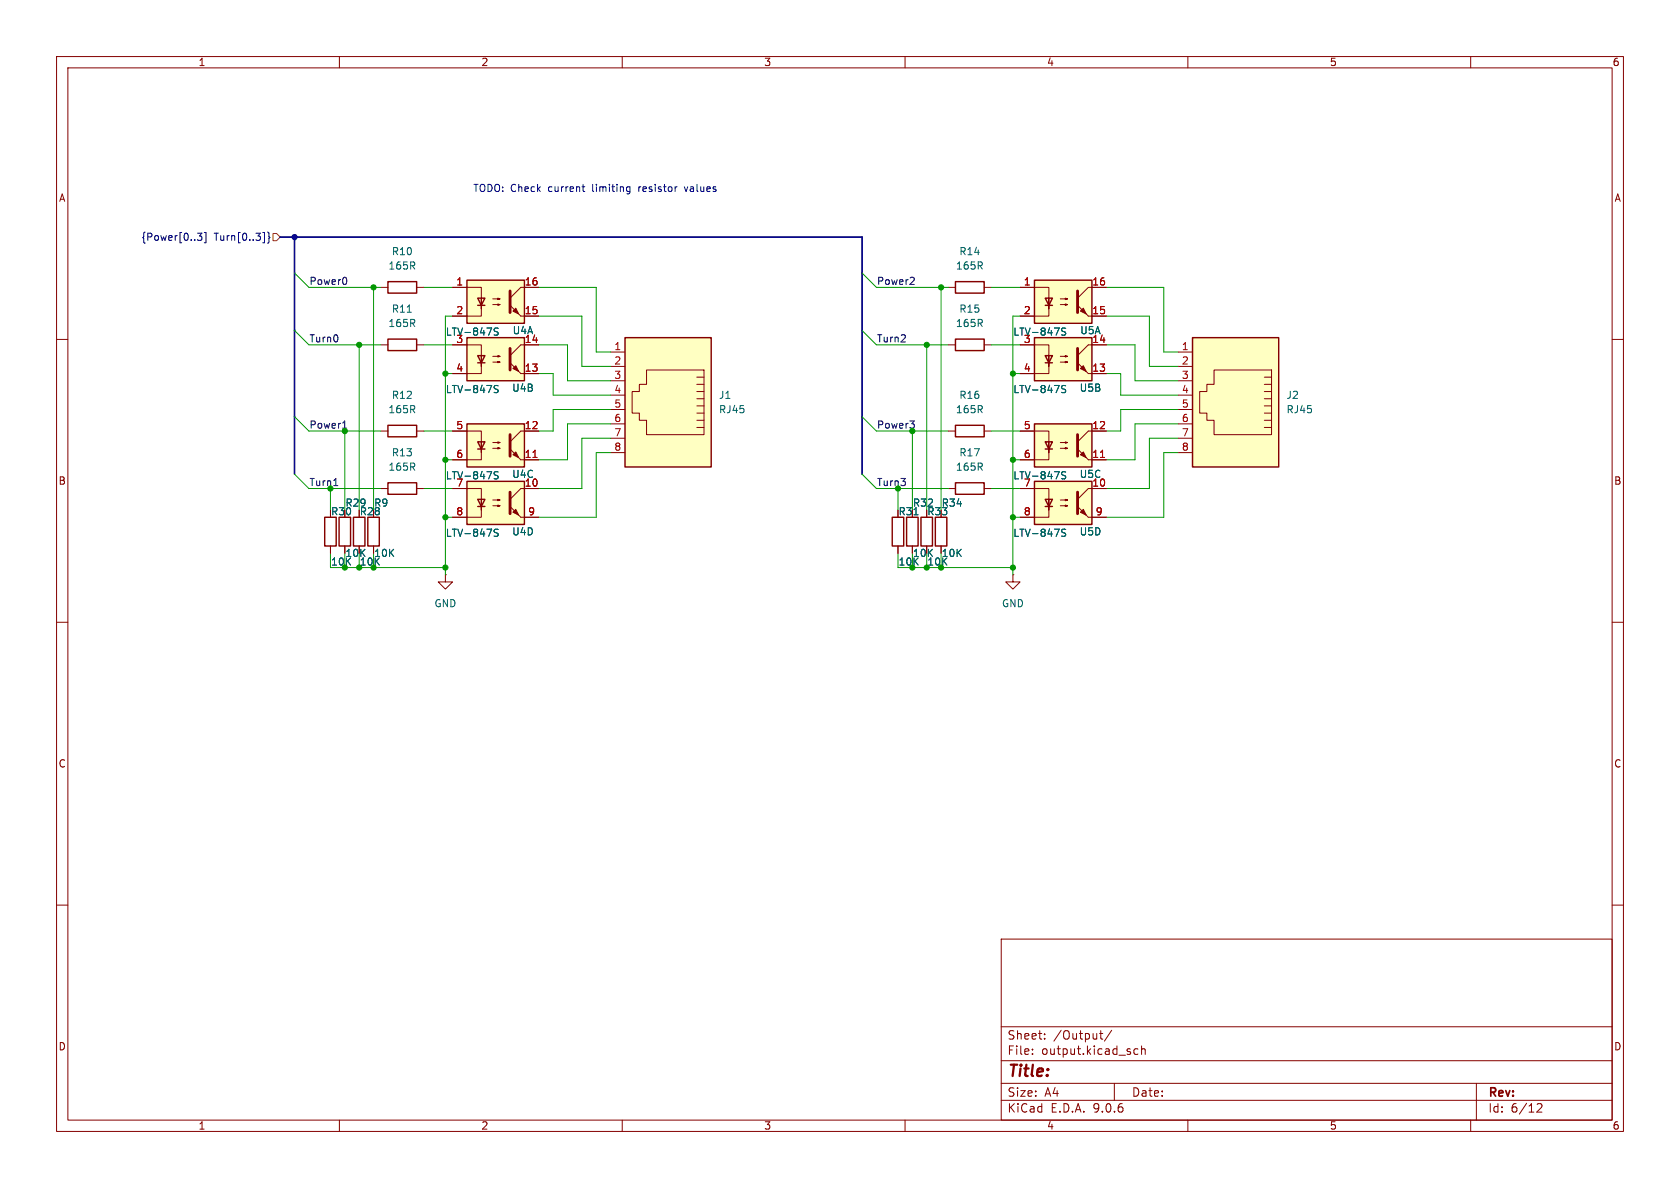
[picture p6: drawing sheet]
(kicad_sch
 (version 20250114)
 (generator "eeschema")
 (generator_version "9.0")
 (paper "A4")
 (lib_symbols
  (symbol "Connector:RJ45"
   (pin_names
    (offset 1.016)) (exclude_from_sim no) (in_bom yes) (on_board yes)
   (property "Reference" "J" (at -5.08 13.97 0) (effects (font (size 1.27 1.27)) (justify right)))
   (property "Value" "RJ45" (at 2.54 13.97 0) (effects (font (size 1.27 1.27)) (justify left)))
   (property "Footprint" "" (at 0 0.635 90) (effects (font (size 1.27 1.27)) (hide yes)))
   (property "Datasheet" "~" (at 0 0.635 90) (effects (font (size 1.27 1.27)) (hide yes)))
   (property "Description" "RJ connector, 8P8C (8 positions 8 connected)" (at 0 0 0) (effects (font (size 1.27 1.27)) (hide yes)))
   (symbol "RJ45_0_1"
    (polyline (pts (xy -6.35 1.905) (xy -5.08 1.905) (xy -5.08 1.905)) (stroke (width 0) (type default)) (fill (type none)))
    (polyline (pts (xy -6.35 0.635) (xy -5.08 0.635) (xy -5.08 0.635)) (stroke (width 0) (type default)) (fill (type none)))
    (polyline (pts (xy -6.35 -0.635) (xy -5.08 -0.635) (xy -5.08 -0.635)) (stroke (width 0) (type default)) (fill (type none)))
    (polyline (pts (xy -6.35 -1.905) (xy -5.08 -1.905) (xy -5.08 -1.905)) (stroke (width 0) (type default)) (fill (type none)))
    (polyline (pts (xy -6.35 -3.175) (xy -5.08 -3.175) (xy -5.08 -3.175)) (stroke (width 0) (type default)) (fill (type none)))
    (polyline (pts (xy -6.35 -4.445) (xy -6.35 6.985) (xy 3.81 6.985) (xy 3.81 4.445) (xy 5.08 4.445) (xy 5.08 3.175) (xy 6.35 3.175) (xy 6.35 -0.635) (xy 5.08 -0.635) (xy 5.08 -1.905) (xy 3.81 -1.905) (xy 3.81 -4.445) (xy -6.35 -4.445) (xy -6.35 -4.445)) (stroke (width 0) (type default)) (fill (type none)))
    (polyline (pts (xy -5.08 5.715) (xy -6.35 5.715)) (stroke (width 0) (type default)) (fill (type none)))
    (polyline (pts (xy -5.08 4.445) (xy -6.35 4.445)) (stroke (width 0) (type default)) (fill (type none)))
    (polyline (pts (xy -5.08 3.175) (xy -6.35 3.175) (xy -6.35 3.175)) (stroke (width 0) (type default)) (fill (type none)))
    (rectangle (start 7.62 12.7) (end -7.62 -10.16) (stroke (width 0.254) (type default)) (fill (type background))))
   (symbol "RJ45_1_1"
    (pin passive line (at 10.16 10.16 180) (length 2.54) (name "~" (effects (font (size 1.27 1.27)))) (number "8" (effects (font (size 1.27 1.27)))))
    (pin passive line (at 10.16 7.62 180) (length 2.54) (name "~" (effects (font (size 1.27 1.27)))) (number "7" (effects (font (size 1.27 1.27)))))
    (pin passive line (at 10.16 5.08 180) (length 2.54) (name "~" (effects (font (size 1.27 1.27)))) (number "6" (effects (font (size 1.27 1.27)))))
    (pin passive line (at 10.16 2.54 180) (length 2.54) (name "~" (effects (font (size 1.27 1.27)))) (number "5" (effects (font (size 1.27 1.27)))))
    (pin passive line (at 10.16 0 180) (length 2.54) (name "~" (effects (font (size 1.27 1.27)))) (number "4" (effects (font (size 1.27 1.27)))))
    (pin passive line (at 10.16 -2.54 180) (length 2.54) (name "~" (effects (font (size 1.27 1.27)))) (number "3" (effects (font (size 1.27 1.27)))))
    (pin passive line (at 10.16 -5.08 180) (length 2.54) (name "~" (effects (font (size 1.27 1.27)))) (number "2" (effects (font (size 1.27 1.27)))))
    (pin passive line (at 10.16 -7.62 180) (length 2.54) (name "~" (effects (font (size 1.27 1.27)))) (number "1" (effects (font (size 1.27 1.27))))))
   (embedded_fonts no))
  (symbol "Device:R"
   (pin_numbers (hide yes))
   (pin_names
    (offset 0)) (exclude_from_sim no) (in_bom yes) (on_board yes)
   (property "Reference" "R" (at 2.032 0 90) (effects (font (size 1.27 1.27))))
   (property "Value" "R" (at 0 0 90) (effects (font (size 1.27 1.27))))
   (property "Footprint" "" (at -1.778 0 90) (effects (font (size 1.27 1.27)) (hide yes)))
   (property "Datasheet" "~" (at 0 0 0) (effects (font (size 1.27 1.27)) (hide yes)))
   (property "Description" "Resistor" (at 0 0 0) (effects (font (size 1.27 1.27)) (hide yes)))
   (symbol "R_0_1"
    (rectangle (start -1.016 -2.54) (end 1.016 2.54) (stroke (width 0.254) (type default)) (fill (type none))))
   (symbol "R_1_1"
    (pin passive line (at 0 3.81 270) (length 1.27) (name "~" (effects (font (size 1.27 1.27)))) (number "1" (effects (font (size 1.27 1.27)))))
    (pin passive line (at 0 -3.81 90) (length 1.27) (name "~" (effects (font (size 1.27 1.27)))) (number "2" (effects (font (size 1.27 1.27))))))
   (embedded_fonts no))
  (symbol "Isolator:LTV-847S"
   (pin_names
    (offset 1.016)) (exclude_from_sim no) (in_bom yes) (on_board yes)
   (property "Reference" "U" (at -3.81 5.08 0) (effects (font (size 1.27 1.27))))
   (property "Value" "LTV-847S" (at 0 -5.08 0) (effects (font (size 1.27 1.27))))
   (property "Footprint" "Package_DIP:SMDIP-16_W9.53mm" (at 0 -7.62 0) (effects (font (size 1.27 1.27)) (hide yes)))
   (property "Datasheet" "http://www.us.liteon.com/downloads/LTV-817-827-847.PDF" (at -15.24 11.43 0) (effects (font (size 1.27 1.27)) (hide yes)))
   (property "Description" "DC Optocoupler, Vce 35V, CTR 50%, SMDIP-16" (at 0 0 0) (effects (font (size 1.27 1.27)) (hide yes)))
   (symbol "LTV-847S_0_1"
    (rectangle (start -5.08 3.81) (end 5.08 -3.81) (stroke (width 0.254) (type default)) (fill (type background)))
    (polyline (pts (xy -5.08 2.54) (xy -2.54 2.54) (xy -2.54 -1.27) (xy -2.54 0.635)) (stroke (width 0) (type default)) (fill (type none)))
    (polyline (pts (xy -3.175 -0.635) (xy -1.905 -0.635)) (stroke (width 0.254) (type default)) (fill (type none)))
    (polyline (pts (xy -2.54 -0.635) (xy -2.54 -2.54) (xy -5.08 -2.54)) (stroke (width 0) (type default)) (fill (type none)))
    (polyline (pts (xy -2.54 -0.635) (xy -3.175 0.635) (xy -1.905 0.635) (xy -2.54 -0.635)) (stroke (width 0.254) (type default)) (fill (type none)))
    (polyline (pts (xy -0.508 0.508) (xy 0.762 0.508) (xy 0.381 0.381) (xy 0.381 0.635) (xy 0.762 0.508)) (stroke (width 0) (type default)) (fill (type none)))
    (polyline (pts (xy -0.508 -0.508) (xy 0.762 -0.508) (xy 0.381 -0.635) (xy 0.381 -0.381) (xy 0.762 -0.508)) (stroke (width 0) (type default)) (fill (type none)))
    (polyline (pts (xy 2.54 1.905) (xy 2.54 -1.905)) (stroke (width 0.508) (type default)) (fill (type none)))
    (polyline (pts (xy 2.54 0.635) (xy 4.445 2.54)) (stroke (width 0) (type default)) (fill (type none)))
    (polyline (pts (xy 3.048 -1.651) (xy 3.556 -1.143) (xy 4.064 -2.159) (xy 3.048 -1.651)) (stroke (width 0) (type default)) (fill (type outline)))
    (polyline (pts (xy 4.445 2.54) (xy 5.08 2.54)) (stroke (width 0) (type default)) (fill (type none)))
    (polyline (pts (xy 4.445 -2.54) (xy 2.54 -0.635)) (stroke (width 0) (type default)) (fill (type outline)))
    (polyline (pts (xy 4.445 -2.54) (xy 5.08 -2.54)) (stroke (width 0) (type default)) (fill (type none))))
   (symbol "LTV-847S_1_1"
    (pin passive line (at -7.62 2.54 0) (length 2.54) (name "~" (effects (font (size 1.27 1.27)))) (number "1" (effects (font (size 1.27 1.27)))))
    (pin passive line (at -7.62 -2.54 0) (length 2.54) (name "~" (effects (font (size 1.27 1.27)))) (number "2" (effects (font (size 1.27 1.27)))))
    (pin passive line (at 7.62 2.54 180) (length 2.54) (name "~" (effects (font (size 1.27 1.27)))) (number "16" (effects (font (size 1.27 1.27)))))
    (pin passive line (at 7.62 -2.54 180) (length 2.54) (name "~" (effects (font (size 1.27 1.27)))) (number "15" (effects (font (size 1.27 1.27))))))
   (symbol "LTV-847S_2_1"
    (pin passive line (at -7.62 2.54 0) (length 2.54) (name "~" (effects (font (size 1.27 1.27)))) (number "3" (effects (font (size 1.27 1.27)))))
    (pin passive line (at -7.62 -2.54 0) (length 2.54) (name "~" (effects (font (size 1.27 1.27)))) (number "4" (effects (font (size 1.27 1.27)))))
    (pin passive line (at 7.62 2.54 180) (length 2.54) (name "~" (effects (font (size 1.27 1.27)))) (number "14" (effects (font (size 1.27 1.27)))))
    (pin passive line (at 7.62 -2.54 180) (length 2.54) (name "~" (effects (font (size 1.27 1.27)))) (number "13" (effects (font (size 1.27 1.27))))))
   (symbol "LTV-847S_3_1"
    (pin passive line (at -7.62 2.54 0) (length 2.54) (name "~" (effects (font (size 1.27 1.27)))) (number "5" (effects (font (size 1.27 1.27)))))
    (pin passive line (at -7.62 -2.54 0) (length 2.54) (name "~" (effects (font (size 1.27 1.27)))) (number "6" (effects (font (size 1.27 1.27)))))
    (pin passive line (at 7.62 2.54 180) (length 2.54) (name "~" (effects (font (size 1.27 1.27)))) (number "12" (effects (font (size 1.27 1.27)))))
    (pin passive line (at 7.62 -2.54 180) (length 2.54) (name "~" (effects (font (size 1.27 1.27)))) (number "11" (effects (font (size 1.27 1.27))))))
   (symbol "LTV-847S_4_1"
    (pin passive line (at -7.62 2.54 0) (length 2.54) (name "~" (effects (font (size 1.27 1.27)))) (number "7" (effects (font (size 1.27 1.27)))))
    (pin passive line (at -7.62 -2.54 0) (length 2.54) (name "~" (effects (font (size 1.27 1.27)))) (number "8" (effects (font (size 1.27 1.27)))))
    (pin passive line (at 7.62 2.54 180) (length 2.54) (name "~" (effects (font (size 1.27 1.27)))) (number "10" (effects (font (size 1.27 1.27)))))
    (pin passive line (at 7.62 -2.54 180) (length 2.54) (name "~" (effects (font (size 1.27 1.27)))) (number "9" (effects (font (size 1.27 1.27))))))
   (embedded_fonts no))
  (symbol "power:GND"
   (power)
   (pin_numbers (hide yes))
   (pin_names
    (offset 0) (hide yes)) (exclude_from_sim no) (in_bom yes) (on_board yes)
   (property "Reference" "#PWR" (at 0 -6.35 0) (effects (font (size 1.27 1.27)) (hide yes)))
   (property "Value" "GND" (at 0 -3.81 0) (effects (font (size 1.27 1.27))))
   (property "Footprint" "" (at 0 0 0) (effects (font (size 1.27 1.27)) (hide yes)))
   (property "Datasheet" "" (at 0 0 0) (effects (font (size 1.27 1.27)) (hide yes)))
   (property "Description" "Power symbol creates a global label with name \"GND\" , ground" (at 0 0 0) (effects (font (size 1.27 1.27)) (hide yes)))
   (symbol "GND_0_1"
    (polyline (pts (xy 0 0) (xy 0 -1.27) (xy 1.27 -1.27) (xy 0 -2.54) (xy -1.27 -1.27) (xy 0 -1.27)) (stroke (width 0) (type default)) (fill (type none))))
   (symbol "GND_1_1"
    (pin power_in line (at 0 0 270) (length 0) (name "~" (effects (font (size 1.27 1.27)))) (number "1" (effects (font (size 1.27 1.27))))))
   (embedded_fonts no)))
 (text "TODO: Check current limiting resistor values"
  (exclude_from_sim no)
  (at 83.566 33.528 0)
  (effects (font (size 1.27 1.27)) (justify left)))
 (junction
  (at 66.04 100.33)
  (diameter 0)
  (color 0 0 0 0))
 (junction
  (at 66.04 50.8)
  (diameter 0)
  (color 0 0 0 0))
 (junction
  (at 179.07 81.28)
  (diameter 0)
  (color 0 0 0 0))
 (junction
  (at 60.96 100.33)
  (diameter 0)
  (color 0 0 0 0))
 (junction
  (at 78.74 100.33)
  (diameter 0)
  (color 0 0 0 0))
 (junction
  (at 58.42 86.36)
  (diameter 0)
  (color 0 0 0 0))
 (junction
  (at 179.07 100.33)
  (diameter 0)
  (color 0 0 0 0))
 (junction
  (at 78.74 81.28)
  (diameter 0)
  (color 0 0 0 0))
 (junction
  (at 166.37 50.8)
  (diameter 0)
  (color 0 0 0 0))
 (junction
  (at 163.83 60.96)
  (diameter 0)
  (color 0 0 0 0))
 (junction
  (at 158.75 86.36)
  (diameter 0)
  (color 0 0 0 0))
 (junction
  (at 179.07 66.04)
  (diameter 0)
  (color 0 0 0 0))
 (junction
  (at 179.07 91.44)
  (diameter 0)
  (color 0 0 0 0))
 (junction
  (at 166.37 100.33)
  (diameter 0)
  (color 0 0 0 0))
 (junction
  (at 63.5 100.33)
  (diameter 0)
  (color 0 0 0 0))
 (junction
  (at 78.74 91.44)
  (diameter 0)
  (color 0 0 0 0))
 (junction
  (at 78.74 66.04)
  (diameter 0)
  (color 0 0 0 0))
 (junction
  (at 161.29 76.2)
  (diameter 0)
  (color 0 0 0 0))
 (junction
  (at 163.83 100.33)
  (diameter 0)
  (color 0 0 0 0))
 (junction
  (at 60.96 76.2)
  (diameter 0)
  (color 0 0 0 0))
 (junction
  (at 63.5 60.96)
  (diameter 0)
  (color 0 0 0 0))
 (junction
  (at 52.07 41.91)
  (diameter 0)
  (color 0 0 0 0))
 (junction
  (at 161.29 100.33)
  (diameter 0)
  (color 0 0 0 0))
 (bus_entry
  (at 52.07 83.82)
  (size 2.54 2.54)
  (stroke (width 0) (type default)))
 (bus_entry
  (at 152.4 48.26)
  (size 2.54 2.54)
  (stroke (width 0) (type default)))
 (bus_entry
  (at 152.4 58.42)
  (size 2.54 2.54)
  (stroke (width 0) (type default)))
 (bus_entry
  (at 152.4 73.66)
  (size 2.54 2.54)
  (stroke (width 0) (type default)))
 (bus_entry
  (at 52.07 73.66)
  (size 2.54 2.54)
  (stroke (width 0) (type default)))
 (bus_entry
  (at 152.4 83.82)
  (size 2.54 2.54)
  (stroke (width 0) (type default)))
 (bus_entry
  (at 52.07 48.26)
  (size 2.54 2.54)
  (stroke (width 0) (type default)))
 (bus_entry
  (at 52.07 58.42)
  (size 2.54 2.54)
  (stroke (width 0) (type default)))
 (wire
  (pts (xy 105.41 62.23) (xy 105.41 50.8))
  (stroke (width 0) (type default)))
 (wire
  (pts (xy 97.79 72.39) (xy 107.95 72.39))
  (stroke (width 0) (type default)))
 (wire
  (pts (xy 198.12 69.85) (xy 198.12 66.04))
  (stroke (width 0) (type default)))
 (wire
  (pts (xy 200.66 74.93) (xy 200.66 81.28))
  (stroke (width 0) (type default)))
 (wire
  (pts (xy 95.25 91.44) (xy 105.41 91.44))
  (stroke (width 0) (type default)))
 (wire
  (pts (xy 107.95 67.31) (xy 100.33 67.31))
  (stroke (width 0) (type default)))
 (bus
  (pts (xy 52.07 48.26) (xy 52.07 58.42))
  (stroke (width 0) (type default)))
 (wire
  (pts (xy 66.04 50.8) (xy 66.04 90.17))
  (stroke (width 0) (type default)))
 (wire
  (pts (xy 163.83 60.96) (xy 163.83 90.17))
  (stroke (width 0) (type default)))
 (bus
  (pts (xy 152.4 41.91) (xy 52.07 41.91))
  (stroke (width 0) (type default)))
 (wire
  (pts (xy 54.61 60.96) (xy 63.5 60.96))
  (stroke (width 0) (type default)))
 (wire
  (pts (xy 166.37 100.33) (xy 179.07 100.33))
  (stroke (width 0) (type default)))
 (wire
  (pts (xy 100.33 60.96) (xy 95.25 60.96))
  (stroke (width 0) (type default)))
 (wire
  (pts (xy 161.29 97.79) (xy 161.29 100.33))
  (stroke (width 0) (type default)))
 (wire
  (pts (xy 107.95 62.23) (xy 105.41 62.23))
  (stroke (width 0) (type default)))
 (wire
  (pts (xy 63.5 60.96) (xy 63.5 90.17))
  (stroke (width 0) (type default)))
 (wire
  (pts (xy 95.25 81.28) (xy 100.33 81.28))
  (stroke (width 0) (type default)))
 (wire
  (pts (xy 195.58 60.96) (xy 200.66 60.96))
  (stroke (width 0) (type default)))
 (wire
  (pts (xy 179.07 55.88) (xy 179.07 66.04))
  (stroke (width 0) (type default)))
 (wire
  (pts (xy 198.12 72.39) (xy 198.12 76.2))
  (stroke (width 0) (type default)))
 (wire
  (pts (xy 100.33 67.31) (xy 100.33 60.96))
  (stroke (width 0) (type default)))
 (wire
  (pts (xy 179.07 91.44) (xy 179.07 100.33))
  (stroke (width 0) (type default)))
 (wire
  (pts (xy 154.94 60.96) (xy 163.83 60.96))
  (stroke (width 0) (type default)))
 (wire
  (pts (xy 95.25 66.04) (xy 97.79 66.04))
  (stroke (width 0) (type default)))
 (wire
  (pts (xy 54.61 86.36) (xy 58.42 86.36))
  (stroke (width 0) (type default)))
 (wire
  (pts (xy 179.07 81.28) (xy 180.34 81.28))
  (stroke (width 0) (type default)))
 (wire
  (pts (xy 208.28 64.77) (xy 203.2 64.77))
  (stroke (width 0) (type default)))
 (wire
  (pts (xy 78.74 100.33) (xy 78.74 91.44))
  (stroke (width 0) (type default)))
 (wire
  (pts (xy 161.29 100.33) (xy 163.83 100.33))
  (stroke (width 0) (type default)))
 (wire
  (pts (xy 208.28 72.39) (xy 198.12 72.39))
  (stroke (width 0) (type default)))
 (wire
  (pts (xy 166.37 97.79) (xy 166.37 100.33))
  (stroke (width 0) (type default)))
 (wire
  (pts (xy 203.2 86.36) (xy 195.58 86.36))
  (stroke (width 0) (type default)))
 (wire
  (pts (xy 60.96 76.2) (xy 67.31 76.2))
  (stroke (width 0) (type default)))
 (wire
  (pts (xy 163.83 60.96) (xy 167.64 60.96))
  (stroke (width 0) (type default)))
 (wire
  (pts (xy 60.96 97.79) (xy 60.96 100.33))
  (stroke (width 0) (type default)))
 (bus
  (pts (xy 152.4 48.26) (xy 152.4 41.91))
  (stroke (width 0) (type default)))
 (wire
  (pts (xy 208.28 69.85) (xy 198.12 69.85))
  (stroke (width 0) (type default)))
 (wire
  (pts (xy 95.25 76.2) (xy 97.79 76.2))
  (stroke (width 0) (type default)))
 (wire
  (pts (xy 66.04 97.79) (xy 66.04 100.33))
  (stroke (width 0) (type default)))
 (wire
  (pts (xy 203.2 77.47) (xy 203.2 86.36))
  (stroke (width 0) (type default)))
 (wire
  (pts (xy 78.74 91.44) (xy 78.74 81.28))
  (stroke (width 0) (type default)))
 (wire
  (pts (xy 158.75 97.79) (xy 158.75 100.33))
  (stroke (width 0) (type default)))
 (wire
  (pts (xy 58.42 86.36) (xy 67.31 86.36))
  (stroke (width 0) (type default)))
 (wire
  (pts (xy 154.94 86.36) (xy 158.75 86.36))
  (stroke (width 0) (type default)))
 (wire
  (pts (xy 179.07 91.44) (xy 180.34 91.44))
  (stroke (width 0) (type default)))
 (wire
  (pts (xy 78.74 55.88) (xy 78.74 66.04))
  (stroke (width 0) (type default)))
 (wire
  (pts (xy 74.93 50.8) (xy 80.01 50.8))
  (stroke (width 0) (type default)))
 (wire
  (pts (xy 97.79 66.04) (xy 97.79 69.85))
  (stroke (width 0) (type default)))
 (wire
  (pts (xy 58.42 100.33) (xy 60.96 100.33))
  (stroke (width 0) (type default)))
 (wire
  (pts (xy 154.94 50.8) (xy 166.37 50.8))
  (stroke (width 0) (type default)))
 (wire
  (pts (xy 205.74 80.01) (xy 205.74 91.44))
  (stroke (width 0) (type default)))
 (wire
  (pts (xy 200.66 67.31) (xy 200.66 60.96))
  (stroke (width 0) (type default)))
 (wire
  (pts (xy 166.37 50.8) (xy 167.64 50.8))
  (stroke (width 0) (type default)))
 (wire
  (pts (xy 78.74 101.6) (xy 78.74 100.33))
  (stroke (width 0) (type default)))
 (wire
  (pts (xy 74.93 86.36) (xy 80.01 86.36))
  (stroke (width 0) (type default)))
 (wire
  (pts (xy 208.28 80.01) (xy 205.74 80.01))
  (stroke (width 0) (type default)))
 (wire
  (pts (xy 107.95 80.01) (xy 105.41 80.01))
  (stroke (width 0) (type default)))
 (wire
  (pts (xy 74.93 76.2) (xy 80.01 76.2))
  (stroke (width 0) (type default)))
 (wire
  (pts (xy 166.37 50.8) (xy 166.37 90.17))
  (stroke (width 0) (type default)))
 (wire
  (pts (xy 163.83 97.79) (xy 163.83 100.33))
  (stroke (width 0) (type default)))
 (wire
  (pts (xy 63.5 60.96) (xy 67.31 60.96))
  (stroke (width 0) (type default)))
 (wire
  (pts (xy 203.2 64.77) (xy 203.2 55.88))
  (stroke (width 0) (type default)))
 (bus
  (pts (xy 152.4 58.42) (xy 152.4 48.26))
  (stroke (width 0) (type default)))
 (wire
  (pts (xy 200.66 81.28) (xy 195.58 81.28))
  (stroke (width 0) (type default)))
 (wire
  (pts (xy 198.12 66.04) (xy 195.58 66.04))
  (stroke (width 0) (type default)))
 (wire
  (pts (xy 161.29 76.2) (xy 167.64 76.2))
  (stroke (width 0) (type default)))
 (bus
  (pts (xy 52.07 41.91) (xy 52.07 48.26))
  (stroke (width 0) (type default)))
 (wire
  (pts (xy 80.01 55.88) (xy 78.74 55.88))
  (stroke (width 0) (type default)))
 (wire
  (pts (xy 54.61 50.8) (xy 66.04 50.8))
  (stroke (width 0) (type default)))
 (wire
  (pts (xy 102.87 64.77) (xy 102.87 55.88))
  (stroke (width 0) (type default)))
 (wire
  (pts (xy 74.93 60.96) (xy 80.01 60.96))
  (stroke (width 0) (type default)))
 (wire
  (pts (xy 63.5 97.79) (xy 63.5 100.33))
  (stroke (width 0) (type default)))
 (wire
  (pts (xy 205.74 91.44) (xy 195.58 91.44))
  (stroke (width 0) (type default)))
 (wire
  (pts (xy 100.33 74.93) (xy 107.95 74.93))
  (stroke (width 0) (type default)))
 (wire
  (pts (xy 175.26 50.8) (xy 180.34 50.8))
  (stroke (width 0) (type default)))
 (wire
  (pts (xy 107.95 64.77) (xy 102.87 64.77))
  (stroke (width 0) (type default)))
 (wire
  (pts (xy 163.83 100.33) (xy 166.37 100.33))
  (stroke (width 0) (type default)))
 (wire
  (pts (xy 208.28 74.93) (xy 200.66 74.93))
  (stroke (width 0) (type default)))
 (wire
  (pts (xy 195.58 50.8) (xy 205.74 50.8))
  (stroke (width 0) (type default)))
 (wire
  (pts (xy 180.34 66.04) (xy 179.07 66.04))
  (stroke (width 0) (type default)))
 (wire
  (pts (xy 158.75 100.33) (xy 161.29 100.33))
  (stroke (width 0) (type default)))
 (wire
  (pts (xy 60.96 100.33) (xy 63.5 100.33))
  (stroke (width 0) (type default)))
 (bus
  (pts (xy 52.07 73.66) (xy 52.07 83.82))
  (stroke (width 0) (type default)))
 (wire
  (pts (xy 175.26 60.96) (xy 180.34 60.96))
  (stroke (width 0) (type default)))
 (wire
  (pts (xy 54.61 76.2) (xy 60.96 76.2))
  (stroke (width 0) (type default)))
 (wire
  (pts (xy 179.07 101.6) (xy 179.07 100.33))
  (stroke (width 0) (type default)))
 (wire
  (pts (xy 78.74 91.44) (xy 80.01 91.44))
  (stroke (width 0) (type default)))
 (bus
  (pts (xy 152.4 73.66) (xy 152.4 58.42))
  (stroke (width 0) (type default)))
 (wire
  (pts (xy 97.79 76.2) (xy 97.79 72.39))
  (stroke (width 0) (type default)))
 (wire
  (pts (xy 205.74 62.23) (xy 205.74 50.8))
  (stroke (width 0) (type default)))
 (wire
  (pts (xy 95.25 86.36) (xy 102.87 86.36))
  (stroke (width 0) (type default)))
 (wire
  (pts (xy 179.07 91.44) (xy 179.07 81.28))
  (stroke (width 0) (type default)))
 (wire
  (pts (xy 66.04 50.8) (xy 67.31 50.8))
  (stroke (width 0) (type default)))
 (wire
  (pts (xy 158.75 86.36) (xy 167.64 86.36))
  (stroke (width 0) (type default)))
 (wire
  (pts (xy 179.07 55.88) (xy 180.34 55.88))
  (stroke (width 0) (type default)))
 (wire
  (pts (xy 175.26 76.2) (xy 180.34 76.2))
  (stroke (width 0) (type default)))
 (wire
  (pts (xy 78.74 81.28) (xy 80.01 81.28))
  (stroke (width 0) (type default)))
 (wire
  (pts (xy 208.28 62.23) (xy 205.74 62.23))
  (stroke (width 0) (type default)))
 (wire
  (pts (xy 102.87 55.88) (xy 95.25 55.88))
  (stroke (width 0) (type default)))
 (wire
  (pts (xy 105.41 80.01) (xy 105.41 91.44))
  (stroke (width 0) (type default)))
 (wire
  (pts (xy 161.29 76.2) (xy 161.29 90.17))
  (stroke (width 0) (type default)))
 (wire
  (pts (xy 195.58 55.88) (xy 203.2 55.88))
  (stroke (width 0) (type default)))
 (wire
  (pts (xy 175.26 86.36) (xy 180.34 86.36))
  (stroke (width 0) (type default)))
 (wire
  (pts (xy 58.42 97.79) (xy 58.42 100.33))
  (stroke (width 0) (type default)))
 (wire
  (pts (xy 100.33 81.28) (xy 100.33 74.93))
  (stroke (width 0) (type default)))
 (wire
  (pts (xy 105.41 50.8) (xy 95.25 50.8))
  (stroke (width 0) (type default)))
 (wire
  (pts (xy 198.12 76.2) (xy 195.58 76.2))
  (stroke (width 0) (type default)))
 (wire
  (pts (xy 97.79 69.85) (xy 107.95 69.85))
  (stroke (width 0) (type default)))
 (bus
  (pts (xy 49.53 41.91) (xy 52.07 41.91))
  (stroke (width 0) (type default)))
 (wire
  (pts (xy 158.75 86.36) (xy 158.75 90.17))
  (stroke (width 0) (type default)))
 (wire
  (pts (xy 102.87 77.47) (xy 102.87 86.36))
  (stroke (width 0) (type default)))
 (wire
  (pts (xy 66.04 100.33) (xy 78.74 100.33))
  (stroke (width 0) (type default)))
 (bus
  (pts (xy 52.07 58.42) (xy 52.07 73.66))
  (stroke (width 0) (type default)))
 (bus
  (pts (xy 152.4 83.82) (xy 152.4 73.66))
  (stroke (width 0) (type default)))
 (wire
  (pts (xy 78.74 81.28) (xy 78.74 66.04))
  (stroke (width 0) (type default)))
 (wire
  (pts (xy 63.5 100.33) (xy 66.04 100.33))
  (stroke (width 0) (type default)))
 (wire
  (pts (xy 208.28 67.31) (xy 200.66 67.31))
  (stroke (width 0) (type default)))
 (wire
  (pts (xy 60.96 76.2) (xy 60.96 90.17))
  (stroke (width 0) (type default)))
 (wire
  (pts (xy 58.42 86.36) (xy 58.42 90.17))
  (stroke (width 0) (type default)))
 (wire
  (pts (xy 208.28 77.47) (xy 203.2 77.47))
  (stroke (width 0) (type default)))
 (wire
  (pts (xy 78.74 66.04) (xy 80.01 66.04))
  (stroke (width 0) (type default)))
 (wire
  (pts (xy 154.94 76.2) (xy 161.29 76.2))
  (stroke (width 0) (type default)))
 (wire
  (pts (xy 107.95 77.47) (xy 102.87 77.47))
  (stroke (width 0) (type default)))
 (wire
  (pts (xy 179.07 66.04) (xy 179.07 81.28))
  (stroke (width 0) (type default)))
 (label "Turn1"
  (at 54.61 86.36 0)
  (effects (font (size 1.27 1.27)) (justify left bottom)))
 (label "Power2"
  (at 154.94 50.8 0)
  (effects (font (size 1.27 1.27)) (justify left bottom)))
 (label "Turn0"
  (at 54.61 60.96 0)
  (effects (font (size 1.27 1.27)) (justify left bottom)))
 (label "Turn2"
  (at 154.94 60.96 0)
  (effects (font (size 1.27 1.27)) (justify left bottom)))
 (label "Power1"
  (at 54.61 76.2 0)
  (effects (font (size 1.27 1.27)) (justify left bottom)))
 (label "Turn3"
  (at 154.94 86.36 0)
  (effects (font (size 1.27 1.27)) (justify left bottom)))
 (label "Power3"
  (at 154.94 76.2 0)
  (effects (font (size 1.27 1.27)) (justify left bottom)))
 (label "Power0"
  (at 54.61 50.8 0)
  (effects (font (size 1.27 1.27)) (justify left bottom)))
 (hierarchical_label "{Power[0..3] Turn[0..3]}"
  (shape input)
  (at 49.53 41.91 180)
  (effects (font (size 1.27 1.27)) (justify right)))
 (symbol
  (lib_id "Device:R")
  (at 71.12 76.2 90)
  (unit 1)
  (exclude_from_sim no)
  (in_bom yes)
  (on_board yes)
  (dnp no)
  (fields_autoplaced yes)
  (property "Reference" "R12" (at 71.12 69.85 90) (effects (font (size 1.27 1.27))))
  (property "Value" "165R" (at 71.12 72.39 90) (effects (font (size 1.27 1.27))))
  (property "Footprint" "Resistor_SMD:R_0603_1608Metric_Pad0.98x0.95mm_HandSolder" (at 71.12 77.978 90) (effects (font (size 1.27 1.27)) (hide yes)))
  (property "Datasheet" "~" (at 71.12 76.2 0) (effects (font (size 1.27 1.27)) (hide yes)))
  (property "Description" "Resistor" (at 71.12 76.2 0) (effects (font (size 1.27 1.27)) (hide yes)))
  (pin "2")
  (pin "1"))
 (symbol
  (lib_id "Isolator:LTV-847S")
  (at 87.63 88.9 0)
  (unit 4)
  (exclude_from_sim no)
  (in_bom yes)
  (on_board yes)
  (dnp no)
  (property "Reference" "U4" (at 92.456 93.98 0) (effects (font (size 1.27 1.27))))
  (property "Value" "LTV-847S" (at 83.566 94.234 0) (effects (font (size 1.27 1.27))))
  (property "Footprint" "Package_DIP:SMDIP-16_W9.53mm" (at 87.63 96.52 0) (effects (font (size 1.27 1.27)) (hide yes)))
  (property "Datasheet" "http://www.us.liteon.com/downloads/LTV-817-827-847.PDF" (at 72.39 77.47 0) (effects (font (size 1.27 1.27)) (hide yes)))
  (property "Description" "DC Optocoupler, Vce 35V, CTR 50%, SMDIP-16" (at 87.63 88.9 0) (effects (font (size 1.27 1.27)) (hide yes)))
  (pin "7")
  (pin "10")
  (pin "1")
  (pin "13")
  (pin "11")
  (pin "8")
  (pin "14")
  (pin "4")
  (pin "16")
  (pin "2")
  (pin "12")
  (pin "9")
  (pin "3")
  (pin "15")
  (pin "5")
  (pin "6"))
 (symbol
  (lib_id "Device:R")
  (at 58.42 93.98 0)
  (unit 1)
  (exclude_from_sim no)
  (in_bom yes)
  (on_board yes)
  (dnp no)
  (property "Reference" "R30" (at 58.42 90.424 0) (effects (font (size 1.27 1.27)) (justify left)))
  (property "Value" "10K" (at 58.42 99.314 0) (effects (font (size 1.27 1.27)) (justify left)))
  (property "Footprint" "Resistor_SMD:R_0603_1608Metric_Pad0.98x0.95mm_HandSolder" (at 56.642 93.98 90) (effects (font (size 1.27 1.27)) (hide yes)))
  (property "Datasheet" "~" (at 58.42 93.98 0) (effects (font (size 1.27 1.27)) (hide yes)))
  (property "Description" "Resistor" (at 58.42 93.98 0) (effects (font (size 1.27 1.27)) (hide yes)))
  (pin "1")
  (pin "2"))
 (symbol
  (lib_id "Device:R")
  (at 161.29 93.98 0)
  (unit 1)
  (exclude_from_sim no)
  (in_bom yes)
  (on_board yes)
  (dnp no)
  (property "Reference" "R32" (at 161.29 88.9 0) (effects (font (size 1.27 1.27)) (justify left)))
  (property "Value" "10K" (at 161.29 97.79 0) (effects (font (size 1.27 1.27)) (justify left)))
  (property "Footprint" "Resistor_SMD:R_0603_1608Metric_Pad0.98x0.95mm_HandSolder" (at 159.512 93.98 90) (effects (font (size 1.27 1.27)) (hide yes)))
  (property "Datasheet" "~" (at 161.29 93.98 0) (effects (font (size 1.27 1.27)) (hide yes)))
  (property "Description" "Resistor" (at 161.29 93.98 0) (effects (font (size 1.27 1.27)) (hide yes)))
  (pin "1")
  (pin "2"))
 (symbol
  (lib_id "Isolator:LTV-847S")
  (at 187.96 78.74 0)
  (unit 3)
  (exclude_from_sim no)
  (in_bom yes)
  (on_board yes)
  (dnp no)
  (property "Reference" "U5" (at 192.786 83.82 0) (effects (font (size 1.27 1.27))))
  (property "Value" "LTV-847S" (at 183.896 84.074 0) (effects (font (size 1.27 1.27))))
  (property "Footprint" "Package_DIP:SMDIP-16_W9.53mm" (at 187.96 86.36 0) (effects (font (size 1.27 1.27)) (hide yes)))
  (property "Datasheet" "http://www.us.liteon.com/downloads/LTV-817-827-847.PDF" (at 172.72 67.31 0) (effects (font (size 1.27 1.27)) (hide yes)))
  (property "Description" "DC Optocoupler, Vce 35V, CTR 50%, SMDIP-16" (at 187.96 78.74 0) (effects (font (size 1.27 1.27)) (hide yes)))
  (pin "10")
  (pin "12")
  (pin "11")
  (pin "4")
  (pin "3")
  (pin "8")
  (pin "1")
  (pin "13")
  (pin "7")
  (pin "9")
  (pin "5")
  (pin "6")
  (pin "14")
  (pin "15")
  (pin "16")
  (pin "2"))
 (symbol
  (lib_id "Isolator:LTV-847S")
  (at 187.96 63.5 0)
  (unit 2)
  (exclude_from_sim no)
  (in_bom yes)
  (on_board yes)
  (dnp no)
  (property "Reference" "U5" (at 192.786 68.58 0) (effects (font (size 1.27 1.27))))
  (property "Value" "LTV-847S" (at 183.896 68.834 0) (effects (font (size 1.27 1.27))))
  (property "Footprint" "Package_DIP:SMDIP-16_W9.53mm" (at 187.96 71.12 0) (effects (font (size 1.27 1.27)) (hide yes)))
  (property "Datasheet" "http://www.us.liteon.com/downloads/LTV-817-827-847.PDF" (at 172.72 52.07 0) (effects (font (size 1.27 1.27)) (hide yes)))
  (property "Description" "DC Optocoupler, Vce 35V, CTR 50%, SMDIP-16" (at 187.96 63.5 0) (effects (font (size 1.27 1.27)) (hide yes)))
  (pin "10")
  (pin "12")
  (pin "11")
  (pin "4")
  (pin "3")
  (pin "8")
  (pin "1")
  (pin "13")
  (pin "7")
  (pin "9")
  (pin "5")
  (pin "6")
  (pin "14")
  (pin "15")
  (pin "16")
  (pin "2"))
 (symbol
  (lib_id "Isolator:LTV-847S")
  (at 87.63 78.74 0)
  (unit 3)
  (exclude_from_sim no)
  (in_bom yes)
  (on_board yes)
  (dnp no)
  (property "Reference" "U4" (at 92.456 83.82 0) (effects (font (size 1.27 1.27))))
  (property "Value" "LTV-847S" (at 83.566 84.074 0) (effects (font (size 1.27 1.27))))
  (property "Footprint" "Package_DIP:SMDIP-16_W9.53mm" (at 87.63 86.36 0) (effects (font (size 1.27 1.27)) (hide yes)))
  (property "Datasheet" "http://www.us.liteon.com/downloads/LTV-817-827-847.PDF" (at 72.39 67.31 0) (effects (font (size 1.27 1.27)) (hide yes)))
  (property "Description" "DC Optocoupler, Vce 35V, CTR 50%, SMDIP-16" (at 87.63 78.74 0) (effects (font (size 1.27 1.27)) (hide yes)))
  (pin "7")
  (pin "10")
  (pin "1")
  (pin "13")
  (pin "11")
  (pin "8")
  (pin "14")
  (pin "4")
  (pin "16")
  (pin "2")
  (pin "12")
  (pin "9")
  (pin "3")
  (pin "15")
  (pin "5")
  (pin "6"))
 (symbol
  (lib_id "Isolator:LTV-847S")
  (at 187.96 53.34 0)
  (unit 1)
  (exclude_from_sim no)
  (in_bom yes)
  (on_board yes)
  (dnp no)
  (property "Reference" "U5" (at 192.786 58.42 0) (effects (font (size 1.27 1.27))))
  (property "Value" "LTV-847S" (at 183.896 58.674 0) (effects (font (size 1.27 1.27))))
  (property "Footprint" "Package_DIP:SMDIP-16_W9.53mm" (at 187.96 60.96 0) (effects (font (size 1.27 1.27)) (hide yes)))
  (property "Datasheet" "http://www.us.liteon.com/downloads/LTV-817-827-847.PDF" (at 172.72 41.91 0) (effects (font (size 1.27 1.27)) (hide yes)))
  (property "Description" "DC Optocoupler, Vce 35V, CTR 50%, SMDIP-16" (at 187.96 53.34 0) (effects (font (size 1.27 1.27)) (hide yes)))
  (pin "10")
  (pin "12")
  (pin "11")
  (pin "4")
  (pin "3")
  (pin "8")
  (pin "1")
  (pin "13")
  (pin "7")
  (pin "9")
  (pin "5")
  (pin "6")
  (pin "14")
  (pin "15")
  (pin "16")
  (pin "2"))
 (symbol
  (lib_id "Device:R")
  (at 171.45 60.96 90)
  (unit 1)
  (exclude_from_sim no)
  (in_bom yes)
  (on_board yes)
  (dnp no)
  (fields_autoplaced yes)
  (property "Reference" "R15" (at 171.45 54.61 90) (effects (font (size 1.27 1.27))))
  (property "Value" "165R" (at 171.45 57.15 90) (effects (font (size 1.27 1.27))))
  (property "Footprint" "Resistor_SMD:R_0603_1608Metric_Pad0.98x0.95mm_HandSolder" (at 171.45 62.738 90) (effects (font (size 1.27 1.27)) (hide yes)))
  (property "Datasheet" "~" (at 171.45 60.96 0) (effects (font (size 1.27 1.27)) (hide yes)))
  (property "Description" "Resistor" (at 171.45 60.96 0) (effects (font (size 1.27 1.27)) (hide yes)))
  (pin "2")
  (pin "1"))
 (symbol
  (lib_id "Isolator:LTV-847S")
  (at 87.63 53.34 0)
  (unit 1)
  (exclude_from_sim no)
  (in_bom yes)
  (on_board yes)
  (dnp no)
  (property "Reference" "U4" (at 92.456 58.42 0) (effects (font (size 1.27 1.27))))
  (property "Value" "LTV-847S" (at 83.566 58.674 0) (effects (font (size 1.27 1.27))))
  (property "Footprint" "Package_DIP:SMDIP-16_W9.53mm" (at 87.63 60.96 0) (effects (font (size 1.27 1.27)) (hide yes)))
  (property "Datasheet" "http://www.us.liteon.com/downloads/LTV-817-827-847.PDF" (at 72.39 41.91 0) (effects (font (size 1.27 1.27)) (hide yes)))
  (property "Description" "DC Optocoupler, Vce 35V, CTR 50%, SMDIP-16" (at 87.63 53.34 0) (effects (font (size 1.27 1.27)) (hide yes)))
  (pin "7")
  (pin "10")
  (pin "1")
  (pin "13")
  (pin "11")
  (pin "8")
  (pin "14")
  (pin "4")
  (pin "16")
  (pin "2")
  (pin "12")
  (pin "9")
  (pin "3")
  (pin "15")
  (pin "5")
  (pin "6"))
 (symbol
  (lib_id "Device:R")
  (at 63.5 93.98 0)
  (unit 1)
  (exclude_from_sim no)
  (in_bom yes)
  (on_board yes)
  (dnp no)
  (property "Reference" "R28" (at 63.5 90.424 0) (effects (font (size 1.27 1.27)) (justify left)))
  (property "Value" "10K" (at 63.5 99.314 0) (effects (font (size 1.27 1.27)) (justify left)))
  (property "Footprint" "Resistor_SMD:R_0603_1608Metric_Pad0.98x0.95mm_HandSolder" (at 61.722 93.98 90) (effects (font (size 1.27 1.27)) (hide yes)))
  (property "Datasheet" "~" (at 63.5 93.98 0) (effects (font (size 1.27 1.27)) (hide yes)))
  (property "Description" "Resistor" (at 63.5 93.98 0) (effects (font (size 1.27 1.27)) (hide yes)))
  (pin "1")
  (pin "2"))
 (symbol
  (lib_id "Device:R")
  (at 171.45 86.36 90)
  (unit 1)
  (exclude_from_sim no)
  (in_bom yes)
  (on_board yes)
  (dnp no)
  (fields_autoplaced yes)
  (property "Reference" "R17" (at 171.45 80.01 90) (effects (font (size 1.27 1.27))))
  (property "Value" "165R" (at 171.45 82.55 90) (effects (font (size 1.27 1.27))))
  (property "Footprint" "Resistor_SMD:R_0603_1608Metric_Pad0.98x0.95mm_HandSolder" (at 171.45 88.138 90) (effects (font (size 1.27 1.27)) (hide yes)))
  (property "Datasheet" "~" (at 171.45 86.36 0) (effects (font (size 1.27 1.27)) (hide yes)))
  (property "Description" "Resistor" (at 171.45 86.36 0) (effects (font (size 1.27 1.27)) (hide yes)))
  (pin "2")
  (pin "1"))
 (symbol
  (lib_id "Device:R")
  (at 171.45 50.8 90)
  (unit 1)
  (exclude_from_sim no)
  (in_bom yes)
  (on_board yes)
  (dnp no)
  (fields_autoplaced yes)
  (property "Reference" "R14" (at 171.45 44.45 90) (effects (font (size 1.27 1.27))))
  (property "Value" "165R" (at 171.45 46.99 90) (effects (font (size 1.27 1.27))))
  (property "Footprint" "Resistor_SMD:R_0603_1608Metric_Pad0.98x0.95mm_HandSolder" (at 171.45 52.578 90) (effects (font (size 1.27 1.27)) (hide yes)))
  (property "Datasheet" "~" (at 171.45 50.8 0) (effects (font (size 1.27 1.27)) (hide yes)))
  (property "Description" "Resistor" (at 171.45 50.8 0) (effects (font (size 1.27 1.27)) (hide yes)))
  (pin "2")
  (pin "1"))
 (symbol
  (lib_id "Isolator:LTV-847S")
  (at 87.63 63.5 0)
  (unit 2)
  (exclude_from_sim no)
  (in_bom yes)
  (on_board yes)
  (dnp no)
  (property "Reference" "U4" (at 92.456 68.58 0) (effects (font (size 1.27 1.27))))
  (property "Value" "LTV-847S" (at 83.566 68.834 0) (effects (font (size 1.27 1.27))))
  (property "Footprint" "Package_DIP:SMDIP-16_W9.53mm" (at 87.63 71.12 0) (effects (font (size 1.27 1.27)) (hide yes)))
  (property "Datasheet" "http://www.us.liteon.com/downloads/LTV-817-827-847.PDF" (at 72.39 52.07 0) (effects (font (size 1.27 1.27)) (hide yes)))
  (property "Description" "DC Optocoupler, Vce 35V, CTR 50%, SMDIP-16" (at 87.63 63.5 0) (effects (font (size 1.27 1.27)) (hide yes)))
  (pin "7")
  (pin "10")
  (pin "1")
  (pin "13")
  (pin "11")
  (pin "8")
  (pin "14")
  (pin "4")
  (pin "16")
  (pin "2")
  (pin "12")
  (pin "9")
  (pin "3")
  (pin "15")
  (pin "5")
  (pin "6"))
 (symbol
  (lib_id "Connector:RJ45")
  (at 218.44 69.85 180)
  (unit 1)
  (exclude_from_sim no)
  (in_bom yes)
  (on_board yes)
  (dnp no)
  (property "Reference" "J2" (at 227.33 69.8499 0) (effects (font (size 1.27 1.27)) (justify right)))
  (property "Value" "RJ45" (at 227.33 72.3899 0) (effects (font (size 1.27 1.27)) (justify right)))
  (property "Footprint" "revolvenow:RJ45" (at 218.44 70.485 90) (effects (font (size 1.27 1.27)) (hide yes)))
  (property "Datasheet" "~" (at 218.44 70.485 90) (effects (font (size 1.27 1.27)) (hide yes)))
  (property "Description" "RJ connector, 8P8C (8 positions 8 connected)" (at 218.44 69.85 0) (effects (font (size 1.27 1.27)) (hide yes)))
  (pin "6")
  (pin "5")
  (pin "7")
  (pin "8")
  (pin "3")
  (pin "2")
  (pin "4")
  (pin "1"))
 (symbol
  (lib_id "Device:R")
  (at 71.12 60.96 90)
  (unit 1)
  (exclude_from_sim no)
  (in_bom yes)
  (on_board yes)
  (dnp no)
  (fields_autoplaced yes)
  (property "Reference" "R11" (at 71.12 54.61 90) (effects (font (size 1.27 1.27))))
  (property "Value" "165R" (at 71.12 57.15 90) (effects (font (size 1.27 1.27))))
  (property "Footprint" "Resistor_SMD:R_0603_1608Metric_Pad0.98x0.95mm_HandSolder" (at 71.12 62.738 90) (effects (font (size 1.27 1.27)) (hide yes)))
  (property "Datasheet" "~" (at 71.12 60.96 0) (effects (font (size 1.27 1.27)) (hide yes)))
  (property "Description" "Resistor" (at 71.12 60.96 0) (effects (font (size 1.27 1.27)) (hide yes)))
  (pin "2")
  (pin "1"))
 (symbol
  (lib_id "Device:R")
  (at 171.45 76.2 90)
  (unit 1)
  (exclude_from_sim no)
  (in_bom yes)
  (on_board yes)
  (dnp no)
  (fields_autoplaced yes)
  (property "Reference" "R16" (at 171.45 69.85 90) (effects (font (size 1.27 1.27))))
  (property "Value" "165R" (at 171.45 72.39 90) (effects (font (size 1.27 1.27))))
  (property "Footprint" "Resistor_SMD:R_0603_1608Metric_Pad0.98x0.95mm_HandSolder" (at 171.45 77.978 90) (effects (font (size 1.27 1.27)) (hide yes)))
  (property "Datasheet" "~" (at 171.45 76.2 0) (effects (font (size 1.27 1.27)) (hide yes)))
  (property "Description" "Resistor" (at 171.45 76.2 0) (effects (font (size 1.27 1.27)) (hide yes)))
  (pin "2")
  (pin "1"))
 (symbol
  (lib_id "Connector:RJ45")
  (at 118.11 69.85 180)
  (unit 1)
  (exclude_from_sim no)
  (in_bom yes)
  (on_board yes)
  (dnp no)
  (property "Reference" "J1" (at 127 69.8499 0) (effects (font (size 1.27 1.27)) (justify right)))
  (property "Value" "RJ45" (at 127 72.3899 0) (effects (font (size 1.27 1.27)) (justify right)))
  (property "Footprint" "revolvenow:RJ45" (at 118.11 70.485 90) (effects (font (size 1.27 1.27)) (hide yes)))
  (property "Datasheet" "~" (at 118.11 70.485 90) (effects (font (size 1.27 1.27)) (hide yes)))
  (property "Description" "RJ connector, 8P8C (8 positions 8 connected)" (at 118.11 69.85 0) (effects (font (size 1.27 1.27)) (hide yes)))
  (pin "5")
  (pin "6")
  (pin "7")
  (pin "4")
  (pin "3")
  (pin "2")
  (pin "1")
  (pin "8"))
 (symbol
  (lib_id "Device:R")
  (at 71.12 50.8 90)
  (unit 1)
  (exclude_from_sim no)
  (in_bom yes)
  (on_board yes)
  (dnp no)
  (fields_autoplaced yes)
  (property "Reference" "R10" (at 71.12 44.45 90) (effects (font (size 1.27 1.27))))
  (property "Value" "165R" (at 71.12 46.99 90) (effects (font (size 1.27 1.27))))
  (property "Footprint" "Resistor_SMD:R_0603_1608Metric_Pad0.98x0.95mm_HandSolder" (at 71.12 52.578 90) (effects (font (size 1.27 1.27)) (hide yes)))
  (property "Datasheet" "~" (at 71.12 50.8 0) (effects (font (size 1.27 1.27)) (hide yes)))
  (property "Description" "Resistor" (at 71.12 50.8 0) (effects (font (size 1.27 1.27)) (hide yes)))
  (pin "2")
  (pin "1"))
 (symbol
  (lib_id "Device:R")
  (at 166.37 93.98 0)
  (unit 1)
  (exclude_from_sim no)
  (in_bom yes)
  (on_board yes)
  (dnp no)
  (property "Reference" "R34" (at 166.37 88.9 0) (effects (font (size 1.27 1.27)) (justify left)))
  (property "Value" "10K" (at 166.37 97.79 0) (effects (font (size 1.27 1.27)) (justify left)))
  (property "Footprint" "Resistor_SMD:R_0603_1608Metric_Pad0.98x0.95mm_HandSolder" (at 164.592 93.98 90) (effects (font (size 1.27 1.27)) (hide yes)))
  (property "Datasheet" "~" (at 166.37 93.98 0) (effects (font (size 1.27 1.27)) (hide yes)))
  (property "Description" "Resistor" (at 166.37 93.98 0) (effects (font (size 1.27 1.27)) (hide yes)))
  (pin "1")
  (pin "2"))
 (symbol
  (lib_id "Device:R")
  (at 66.04 93.98 0)
  (unit 1)
  (exclude_from_sim no)
  (in_bom yes)
  (on_board yes)
  (dnp no)
  (property "Reference" "R9" (at 66.04 88.9 0) (effects (font (size 1.27 1.27)) (justify left)))
  (property "Value" "10K" (at 66.04 97.79 0) (effects (font (size 1.27 1.27)) (justify left)))
  (property "Footprint" "Resistor_SMD:R_0603_1608Metric_Pad0.98x0.95mm_HandSolder" (at 64.262 93.98 90) (effects (font (size 1.27 1.27)) (hide yes)))
  (property "Datasheet" "~" (at 66.04 93.98 0) (effects (font (size 1.27 1.27)) (hide yes)))
  (property "Description" "Resistor" (at 66.04 93.98 0) (effects (font (size 1.27 1.27)) (hide yes)))
  (pin "1")
  (pin "2"))
 (symbol
  (lib_id "Isolator:LTV-847S")
  (at 187.96 88.9 0)
  (unit 4)
  (exclude_from_sim no)
  (in_bom yes)
  (on_board yes)
  (dnp no)
  (property "Reference" "U5" (at 192.786 93.98 0) (effects (font (size 1.27 1.27))))
  (property "Value" "LTV-847S" (at 183.896 94.234 0) (effects (font (size 1.27 1.27))))
  (property "Footprint" "Package_DIP:SMDIP-16_W9.53mm" (at 187.96 96.52 0) (effects (font (size 1.27 1.27)) (hide yes)))
  (property "Datasheet" "http://www.us.liteon.com/downloads/LTV-817-827-847.PDF" (at 172.72 77.47 0) (effects (font (size 1.27 1.27)) (hide yes)))
  (property "Description" "DC Optocoupler, Vce 35V, CTR 50%, SMDIP-16" (at 187.96 88.9 0) (effects (font (size 1.27 1.27)) (hide yes)))
  (pin "10")
  (pin "12")
  (pin "11")
  (pin "4")
  (pin "3")
  (pin "8")
  (pin "1")
  (pin "13")
  (pin "7")
  (pin "9")
  (pin "5")
  (pin "6")
  (pin "14")
  (pin "15")
  (pin "16")
  (pin "2"))
 (symbol
  (lib_id "power:GND")
  (at 78.74 101.6 0)
  (unit 1)
  (exclude_from_sim no)
  (in_bom yes)
  (on_board yes)
  (dnp no)
  (fields_autoplaced yes)
  (property "Reference" "#PWR05" (at 78.74 107.95 0) (effects (font (size 1.27 1.27)) (hide yes)))
  (property "Value" "GND" (at 78.74 106.68 0) (effects (font (size 1.27 1.27))))
  (property "Footprint" "" (at 78.74 101.6 0) (effects (font (size 1.27 1.27)) (hide yes)))
  (property "Datasheet" "" (at 78.74 101.6 0) (effects (font (size 1.27 1.27)) (hide yes)))
  (property "Description" "Power symbol creates a global label with name \"GND\" , ground" (at 78.74 101.6 0) (effects (font (size 1.27 1.27)) (hide yes)))
  (pin "1"))
 (symbol
  (lib_id "power:GND")
  (at 179.07 101.6 0)
  (unit 1)
  (exclude_from_sim no)
  (in_bom yes)
  (on_board yes)
  (dnp no)
  (fields_autoplaced yes)
  (property "Reference" "#PWR06" (at 179.07 107.95 0) (effects (font (size 1.27 1.27)) (hide yes)))
  (property "Value" "GND" (at 179.07 106.68 0) (effects (font (size 1.27 1.27))))
  (property "Footprint" "" (at 179.07 101.6 0) (effects (font (size 1.27 1.27)) (hide yes)))
  (property "Datasheet" "" (at 179.07 101.6 0) (effects (font (size 1.27 1.27)) (hide yes)))
  (property "Description" "Power symbol creates a global label with name \"GND\" , ground" (at 179.07 101.6 0) (effects (font (size 1.27 1.27)) (hide yes)))
  (pin "1"))
 (symbol
  (lib_id "Device:R")
  (at 60.96 93.98 0)
  (unit 1)
  (exclude_from_sim no)
  (in_bom yes)
  (on_board yes)
  (dnp no)
  (property "Reference" "R29" (at 60.96 88.9 0) (effects (font (size 1.27 1.27)) (justify left)))
  (property "Value" "10K" (at 60.96 97.79 0) (effects (font (size 1.27 1.27)) (justify left)))
  (property "Footprint" "Resistor_SMD:R_0603_1608Metric_Pad0.98x0.95mm_HandSolder" (at 59.182 93.98 90) (effects (font (size 1.27 1.27)) (hide yes)))
  (property "Datasheet" "~" (at 60.96 93.98 0) (effects (font (size 1.27 1.27)) (hide yes)))
  (property "Description" "Resistor" (at 60.96 93.98 0) (effects (font (size 1.27 1.27)) (hide yes)))
  (pin "1")
  (pin "2"))
 (symbol
  (lib_id "Device:R")
  (at 158.75 93.98 0)
  (unit 1)
  (exclude_from_sim no)
  (in_bom yes)
  (on_board yes)
  (dnp no)
  (property "Reference" "R31" (at 158.75 90.424 0) (effects (font (size 1.27 1.27)) (justify left)))
  (property "Value" "10K" (at 158.75 99.314 0) (effects (font (size 1.27 1.27)) (justify left)))
  (property "Footprint" "Resistor_SMD:R_0603_1608Metric_Pad0.98x0.95mm_HandSolder" (at 156.972 93.98 90) (effects (font (size 1.27 1.27)) (hide yes)))
  (property "Datasheet" "~" (at 158.75 93.98 0) (effects (font (size 1.27 1.27)) (hide yes)))
  (property "Description" "Resistor" (at 158.75 93.98 0) (effects (font (size 1.27 1.27)) (hide yes)))
  (pin "1")
  (pin "2"))
 (symbol
  (lib_id "Device:R")
  (at 163.83 93.98 0)
  (unit 1)
  (exclude_from_sim no)
  (in_bom yes)
  (on_board yes)
  (dnp no)
  (property "Reference" "R33" (at 163.83 90.424 0) (effects (font (size 1.27 1.27)) (justify left)))
  (property "Value" "10K" (at 163.83 99.314 0) (effects (font (size 1.27 1.27)) (justify left)))
  (property "Footprint" "Resistor_SMD:R_0603_1608Metric_Pad0.98x0.95mm_HandSolder" (at 162.052 93.98 90) (effects (font (size 1.27 1.27)) (hide yes)))
  (property "Datasheet" "~" (at 163.83 93.98 0) (effects (font (size 1.27 1.27)) (hide yes)))
  (property "Description" "Resistor" (at 163.83 93.98 0) (effects (font (size 1.27 1.27)) (hide yes)))
  (pin "1")
  (pin "2"))
 (symbol
  (lib_id "Device:R")
  (at 71.12 86.36 90)
  (unit 1)
  (exclude_from_sim no)
  (in_bom yes)
  (on_board yes)
  (dnp no)
  (fields_autoplaced yes)
  (property "Reference" "R13" (at 71.12 80.01 90) (effects (font (size 1.27 1.27))))
  (property "Value" "165R" (at 71.12 82.55 90) (effects (font (size 1.27 1.27))))
  (property "Footprint" "Resistor_SMD:R_0603_1608Metric_Pad0.98x0.95mm_HandSolder" (at 71.12 88.138 90) (effects (font (size 1.27 1.27)) (hide yes)))
  (property "Datasheet" "~" (at 71.12 86.36 0) (effects (font (size 1.27 1.27)) (hide yes)))
  (property "Description" "Resistor" (at 71.12 86.36 0) (effects (font (size 1.27 1.27)) (hide yes)))
  (pin "2")
  (pin "1")))
